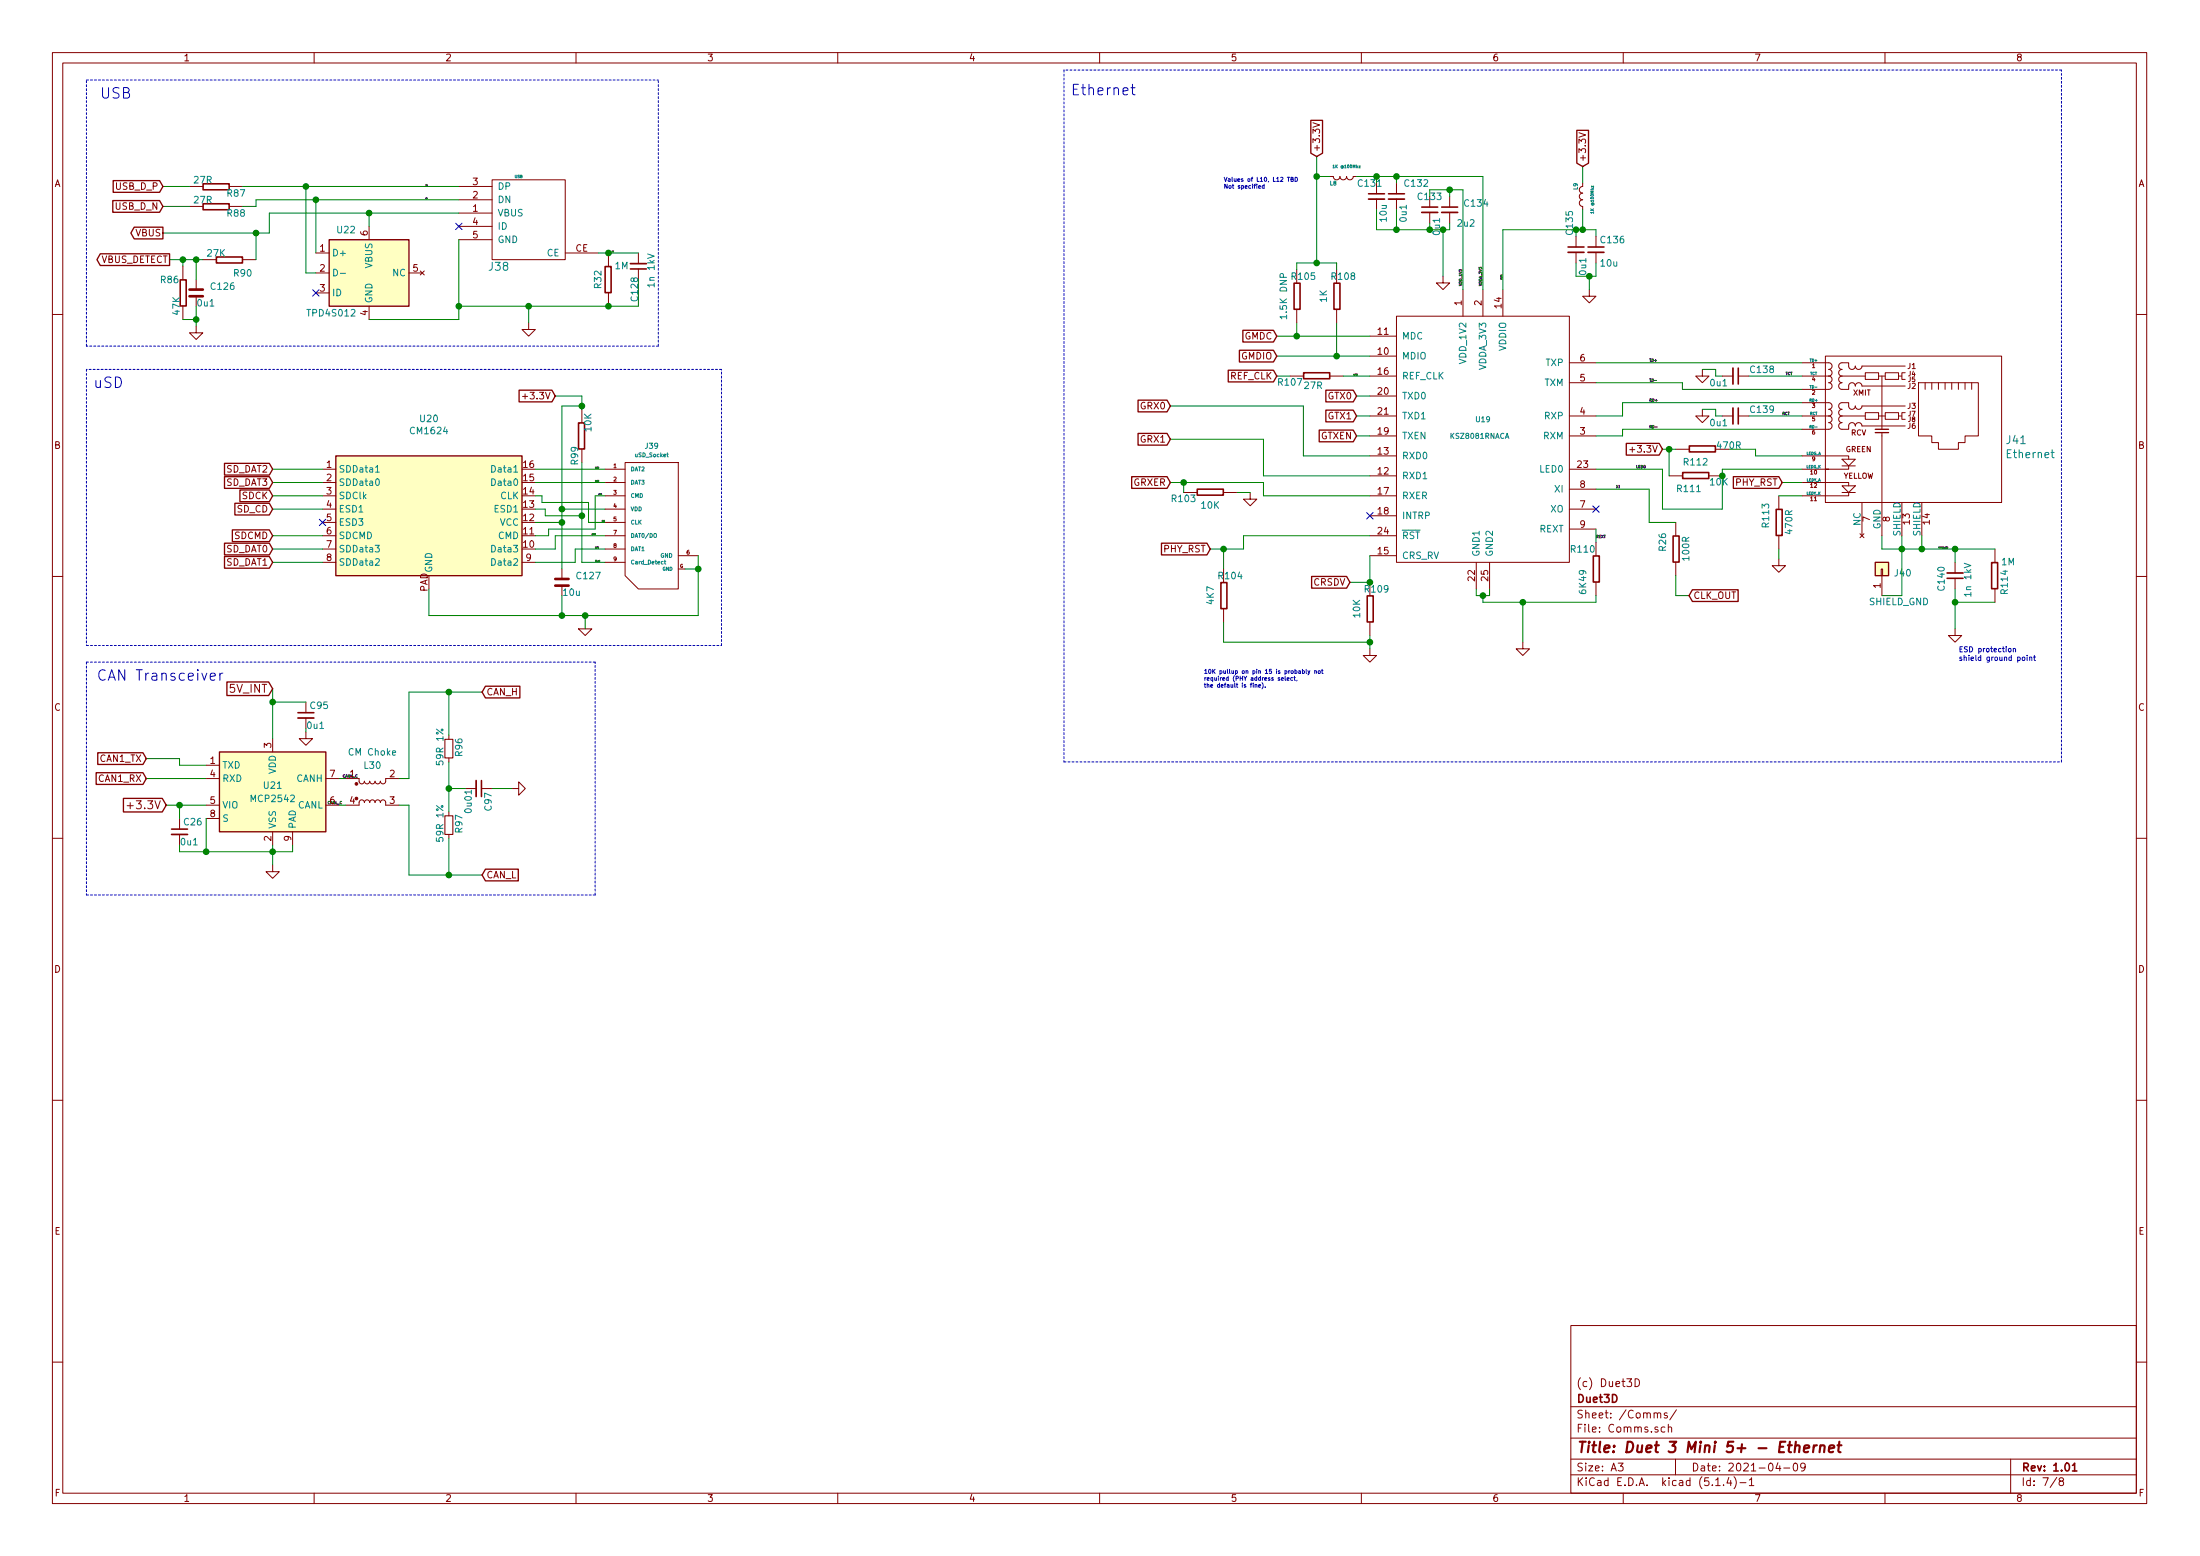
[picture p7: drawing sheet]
EESchema Schematic File Version 4
LIBS:Duet3_5+_Ethernet-cache
EELAYER 30 0
EELAYER END
$Descr A3 16535 11693
encoding utf-8
Sheet 7 8
Title "Duet 3 Mini 5+ - Ethernet"
Date "2021-04-09"
Rev "1.01"
Comp "Duet3D"
Comment1 "(c) Duet3D"
Comment2 ""
Comment3 ""
Comment4 ""
$EndDescr
$Comp
L Duet3:USBCONN-MicroB J38
U 1 1
P 4050 1650
F 0 "J38" H 3750 1300 60  0000 C CNN
F 1 "USB" H 3900 1975 20  0000 C CNN
F 2 "complib:uUSB_new" H 4050 1650 60  0001 C CNN
F 3 "" H 4050 1650 60  0001 C CNN
F 4 "10103594-0001LF" H 4050 1650 50  0001 C CNN "Part Number"
F 5 "" H 4050 1650 50  0001 C CNN "FD_PN"
	1    4050 1650
	1    0    0    -1  
$EndComp
Text Notes 750  750  0    79   ~ 0
USB
$Comp
L Duet3:R_SMALL R88
U 1 1
P 1625 1550
F 0 "R88" V 1675 1700 50  0000 C CNN
F 1 "27R" V 1575 1450 50  0000 C CNN
F 2 "Resistor_SMD:R_0402_1005Metric_Wbry" H 1625 1550 60  0001 C CNN
F 3 "" H 1625 1550 60  0001 C CNN
F 4 "RC0402FR-0727RL" H 1625 1550 50  0001 C CNN "Part Number"
F 5 "" H 1625 1550 50  0001 C CNN "FD_PN"
	1    1625 1550
	0    1    1    0   
$EndComp
$Comp
L Duet3:R_SMALL R87
U 1 1
P 1625 1400
F 0 "R87" V 1675 1550 50  0000 C CNN
F 1 "27R" V 1575 1300 50  0000 C CNN
F 2 "Resistor_SMD:R_0402_1005Metric_Wbry" H 1625 1400 60  0001 C CNN
F 3 "" H 1625 1400 60  0001 C CNN
F 4 "RC0402FR-0727RL" H 1625 1400 50  0001 C CNN "Part Number"
F 5 "" H 1625 1400 50  0001 C CNN "FD_PN"
	1    1625 1400
	0    1    1    0   
$EndComp
Text GLabel 1225 1750 0    50   Output ~ 0
VBUS
NoConn ~ 3450 1700
Text GLabel 1275 1950 0    50   Output ~ 0
VBUS_DETECT
$Comp
L Duet3:R_SMALL R90
U 1 1
P 1725 1950
F 0 "R90" V 1825 2050 50  0000 C CNN
F 1 "27K" V 1675 1850 50  0000 C CNN
F 2 "Resistor_SMD:R_0402_1005Metric_Wbry" H 1725 1950 60  0001 C CNN
F 3 "" H 1725 1950 60  0001 C CNN
F 4 "RK73H1ETTP2702F" H 1725 1950 50  0001 C CNN "Part Number"
F 5 "" H 1725 1950 50  0001 C CNN "FD_PN"
	1    1725 1950
	0    1    1    0   
$EndComp
$Comp
L Duet3:R_SMALL R86
U 1 1
P 1375 2200
F 0 "R86" H 1275 2300 50  0000 C CNN
F 1 "47K" V 1325 2100 50  0000 C CNN
F 2 "Resistor_SMD:R_0402_1005Metric_Wbry" H 1375 2200 60  0001 C CNN
F 3 "" H 1375 2200 60  0001 C CNN
F 4 "RMCF0402FT47K0" H 1375 2200 50  0001 C CNN "Part Number"
F 5 "" H 1375 2200 50  0001 C CNN "FD_PN"
	1    1375 2200
	1    0    0    -1  
$EndComp
$Comp
L Duet3:C_SMALL C126
U 1 1
P 1475 2200
F 0 "C126" H 1575 2250 50  0000 L CNN
F 1 "0u1" H 1475 2125 50  0000 L CNN
F 2 "Capacitor_SMD:C_0402_1005Metric_Wbry" H 1475 2200 60  0001 C CNN
F 3 "" H 1475 2200 60  0001 C CNN
F 4 "CL05A104KA5NNNC or similar" H 1475 2200 50  0001 C CNN "Part Number"
F 5 "" H 1475 2200 50  0001 C CNN "FD_PN"
	1    1475 2200
	1    0    0    -1  
$EndComp
Wire Wire Line
	4800 1900 4575 1900
Wire Notes Line
	4950 2600 650  2600
Wire Wire Line
	3450 1600 2775 1600
Wire Wire Line
	2025 1600 2025 1750
Wire Wire Line
	1225 1400 1425 1400
Wire Wire Line
	1225 1550 1425 1550
Wire Wire Line
	1925 1500 1925 1550
Wire Wire Line
	1925 1550 1825 1550
Wire Notes Line
	4950 2600 4950 600 
Wire Notes Line
	650  2600 650  600 
Wire Notes Line
	650  600  4950 600 
Wire Wire Line
	3450 2300 3450 1800
Wire Wire Line
	1475 2300 1475 2400
Wire Wire Line
	1475 2400 1375 2400
Connection ~ 1475 2400
Wire Wire Line
	1475 1950 1475 2100
Wire Wire Line
	1275 1950 1375 1950
Wire Wire Line
	1375 2000 1375 1950
Connection ~ 1475 1950
Connection ~ 1375 1950
Wire Wire Line
	1475 2400 1475 2450
Wire Wire Line
	1475 1950 1525 1950
Wire Wire Line
	1375 1950 1475 1950
Wire Wire Line
	1225 1750 1925 1750
Wire Wire Line
	1925 1950 1925 1750
Connection ~ 1925 1750
Wire Wire Line
	1925 1750 2025 1750
$Comp
L Duet3:RJ45+MAG J41
U 1 1
P 14200 3225
F 0 "J41" H 15077 3147 60  0000 L CNN
F 1 "Ethernet" H 15077 3041 60  0000 L CNN
F 2 "complib:RJ45+MAG" H 15078 2988 60  0001 L CNN
F 3 "" H 14200 3225 60  0000 C CNN
F 4 "HR911105A" H 14200 3225 50  0001 C CNN "Part Number"
	1    14200 3225
	1    0    0    -1  
$EndComp
Wire Wire Line
	13550 2925 12650 2925
Wire Wire Line
	12650 2925 12650 2875
Wire Wire Line
	12650 2875 12000 2875
$Comp
L Device:C_Small C138
U 1 1
P 13050 2825
F 0 "C138" V 13000 2925 50  0000 L CNN
F 1 "0u1" V 13100 2625 50  0000 L CNN
F 2 "Capacitor_SMD:C_0402_1005Metric_Wbry" H 13050 2825 60  0001 C CNN
F 3 "" H 13050 2825 60  0001 C CNN
F 4 "CL05A104KA5NNNC or similar" H 13050 2825 50  0001 C CNN "Part Number"
F 5 "" H 13050 2825 50  0001 C CNN "FD_PN"
	1    13050 2825
	0    1    1    0   
$EndComp
Wire Wire Line
	12800 2775 12900 2775
Wire Wire Line
	12900 2775 12900 2825
Wire Wire Line
	12900 2825 12950 2825
Wire Wire Line
	13150 2825 13550 2825
Wire Wire Line
	12200 3025 12200 3125
Wire Wire Line
	12200 3125 12000 3125
$Comp
L Device:C_Small C139
U 1 1
P 13050 3125
F 0 "C139" V 13000 3225 50  0000 L CNN
F 1 "0u1" V 13100 2925 50  0000 L CNN
F 2 "Capacitor_SMD:C_0402_1005Metric_Wbry" H 13050 3125 60  0001 C CNN
F 3 "" H 13050 3125 60  0001 C CNN
F 4 "CL05A104KA5NNNC or similar" H 13050 3125 50  0001 C CNN "Part Number"
F 5 "" H 13050 3125 50  0001 C CNN "FD_PN"
	1    13050 3125
	0    1    1    0   
$EndComp
Wire Wire Line
	12800 3075 12900 3075
Wire Wire Line
	12900 3075 12900 3125
Wire Wire Line
	12900 3125 12950 3125
Wire Wire Line
	12000 3275 12200 3275
Wire Wire Line
	12200 3275 12200 3225
$Comp
L Device:C_Small C140
U 1 1
P 14700 4325
F 0 "C140" V 14800 4250 50  0000 L CNN
F 1 "1n 1kV" V 14600 4225 50  0000 L CNN
F 2 "Capacitor_SMD:C_0805_2012Metric" H 14700 4325 60  0001 C CNN
F 3 "" H 14700 4325 60  0001 C CNN
F 4 "CC0805KRX7RCBB102" H 14700 4325 50  0001 C CNN "Part Number"
	1    14700 4325
	-1   0    0    1   
$EndComp
$Comp
L Duet3:R_SMALL R114
U 1 1
P 15000 4325
F 0 "R114" V 14925 4375 50  0000 C CNN
F 1 "1M" H 14900 4225 50  0000 C CNN
F 2 "Resistor_SMD:R_0805_2012Metric" H 15000 4325 60  0001 C CNN
F 3 "" H 15000 4325 60  0001 C CNN
F 4 "RMCF0805JT1M00" H 15000 4325 50  0001 C CNN "Part Number"
F 5 "" H 15000 4325 50  0001 C CNN "FD_PN"
	1    15000 4325
	-1   0    0    1   
$EndComp
Text Notes 14725 4975 0    39   ~ 0
ESD protection\nshield ground point\n
$Comp
L Connector_Generic:Conn_01x01 J40
U 1 1
P 14150 4275
F 0 "J40" V 14116 4187 50  0000 R CNN
F 1 "SHIELD_GND" V 13900 4375 50  0000 R CNN
F 2 "complib:2.8mm_Spade_terminal" H 14150 4275 50  0001 C CNN
F 3 "" H 14150 4275 50  0001 C CNN
F 4 "DNP - PC110D5" H 14150 4275 50  0001 C CNN "Part Number"
	1    14150 4275
	0    -1   -1   0   
$EndComp
Wire Wire Line
	14150 4025 14150 4125
Wire Wire Line
	14150 4125 14300 4125
Wire Wire Line
	14300 4125 14300 4025
Wire Wire Line
	14300 4125 14450 4125
Wire Wire Line
	14450 4125 14450 4025
Connection ~ 14300 4125
Wire Wire Line
	14450 4125 14700 4125
Wire Wire Line
	14700 4125 14700 4225
Connection ~ 14450 4125
Wire Wire Line
	14700 4125 15000 4125
Connection ~ 14700 4125
Wire Wire Line
	14700 4425 14700 4525
Wire Wire Line
	14700 4525 15000 4525
Connection ~ 14700 4525
Wire Wire Line
	14300 4125 14300 4475
Wire Wire Line
	14300 4475 14150 4475
Wire Wire Line
	13150 3125 13550 3125
$Comp
L Duet3:R_SMALL R112
U 1 1
P 12800 3375
F 0 "R112" V 12700 3425 50  0000 C CNN
F 1 "470R" V 12825 3175 50  0000 C CNN
F 2 "Resistor_SMD:R_0402_1005Metric_Wbry" H 12800 3375 60  0001 C CNN
F 3 "" H 12800 3375 60  0001 C CNN
F 4 "RK73H1ETTP4700F" H 12800 3375 50  0001 C CNN "Part Number"
F 5 "" H 12800 3375 50  0001 C CNN "FD_PN"
	1    12800 3375
	0    -1   -1   0   
$EndComp
Text GLabel 12500 3375 0    50   Input ~ 0
+3.3V
$Comp
L Duet3:R_SMALL R111
U 1 1
P 12750 3575
F 0 "R111" V 12650 3625 50  0000 C CNN
F 1 "10K" V 12700 3400 50  0000 C CNN
F 2 "Resistor_SMD:R_0402_1005Metric_Wbry" H 12750 3575 60  0001 C CNN
F 3 "" H 12750 3575 60  0001 C CNN
F 4 "RK73H1ETTP1002F" H 12750 3575 50  0001 C CNN "Part Number"
F 5 "" H 12750 3575 50  0001 C CNN "FD_PN"
	1    12750 3575
	0    -1   -1   0   
$EndComp
Wire Wire Line
	13200 3375 13000 3375
Wire Wire Line
	12500 3375 12550 3375
Wire Wire Line
	12950 3525 12950 3575
Wire Wire Line
	12550 3575 12550 3375
Connection ~ 12550 3375
Wire Wire Line
	12550 3375 12600 3375
Wire Wire Line
	12500 3825 12500 3525
Wire Wire Line
	12500 3525 12000 3525
$Comp
L Duet3:R_SMALL R110
U 1 1
P 12000 4275
F 0 "R110" H 11900 4425 50  0000 C CNN
F 1 "6K49" V 11900 4175 50  0000 C CNN
F 2 "Resistor_SMD:R_0402_1005Metric_Wbry" H 12000 4275 60  0001 C CNN
F 3 "" H 12000 4275 60  0001 C CNN
F 4 "RC0402FR-076K49L" H 12000 4275 50  0001 C CNN "Part Number"
F 5 "" H 12000 4275 50  0001 C CNN "FD_PN"
	1    12000 4275
	1    0    0    -1  
$EndComp
Wire Wire Line
	12000 3975 12000 4075
Wire Wire Line
	12000 4525 12000 4475
$Comp
L power:GND #PWR0100
U 1 1
P 10300 4875
F 0 "#PWR0100" H 10300 4875 30  0001 C CNN
F 1 "GND" H 10300 4805 30  0001 C CNN
F 2 "" H 10300 4875 60  0001 C CNN
F 3 "" H 10300 4875 60  0001 C CNN
	1    10300 4875
	1    0    0    -1  
$EndComp
Wire Wire Line
	12400 3925 12400 3675
Wire Wire Line
	12400 3675 12000 3675
Wire Wire Line
	11100 4425 11100 4475
Wire Wire Line
	11100 4475 11150 4475
Wire Wire Line
	11200 4475 11200 4425
Wire Wire Line
	11150 4475 11150 4525
Connection ~ 11150 4475
Wire Wire Line
	11150 4475 11200 4475
Text GLabel 10200 3275 0    50   Input ~ 0
GTXEN
Text GLabel 10200 2975 0    50   Input ~ 0
GTX0
Text GLabel 10200 3125 0    50   Input ~ 0
GTX1
Text GLabel 8800 3300 0    50   Input ~ 0
GRX1
Text GLabel 8800 3050 0    50   Input ~ 0
GRX0
Text GLabel 8800 3625 0    50   Input ~ 0
GRXER
Text GLabel 9600 2525 0    50   Input ~ 0
GMDC
Text GLabel 9600 2675 0    50   Input ~ 0
GMDIO
Text GLabel 9100 4125 0    50   Input ~ 0
PHY_RST
$Comp
L Duet3:R_SMALL R108
U 1 1
P 10050 2225
F 0 "R108" H 10100 2375 50  0000 C CNN
F 1 "1K" V 9950 2225 50  0000 C CNN
F 2 "Resistor_SMD:R_0402_1005Metric_Wbry" H 10050 2225 60  0001 C CNN
F 3 "" H 10050 2225 60  0001 C CNN
F 4 "RK73H1ETTP1001F" H 10050 2225 50  0001 C CNN "Part Number"
F 5 "" H 10050 2225 50  0001 C CNN "FD_PN"
	1    10050 2225
	1    0    0    -1  
$EndComp
$Comp
L Duet3:R_SMALL R105
U 1 1
P 9750 2225
F 0 "R105" H 9800 2375 50  0000 C CNN
F 1 "1.5K DNP" V 9650 2225 50  0000 C CNN
F 2 "Resistor_SMD:R_0402_1005Metric_Wbry" H 9750 2225 60  0001 C CNN
F 3 "" H 9750 2225 60  0001 C CNN
F 4 "DNP" H 9750 2225 50  0001 C CNN "Part Number"
F 5 "" H 9750 2225 50  0001 C CNN "FD_PN"
	1    9750 2225
	1    0    0    -1  
$EndComp
$Comp
L Duet3:R_SMALL R109
U 1 1
P 10300 4575
F 0 "R109" H 10350 4725 50  0000 C CNN
F 1 "10K" V 10200 4575 50  0000 C CNN
F 2 "Resistor_SMD:R_0402_1005Metric_Wbry" H 10300 4575 60  0001 C CNN
F 3 "" H 10300 4575 60  0001 C CNN
F 4 "RK73H1ETTP1002F" H 10300 4575 50  0001 C CNN "Part Number"
F 5 "" H 10300 4575 50  0001 C CNN "FD_PN"
	1    10300 4575
	1    0    0    -1  
$EndComp
Wire Wire Line
	10150 4375 10300 4375
Wire Wire Line
	10300 4375 10300 4175
Connection ~ 10300 4375
Wire Wire Line
	10300 4875 10300 4825
Wire Wire Line
	9350 4025 9350 4125
Wire Wire Line
	9350 4025 10300 4025
Wire Wire Line
	9800 3425 10300 3425
Wire Wire Line
	10300 3275 10200 3275
Wire Wire Line
	10300 3125 10200 3125
Wire Wire Line
	10300 2975 10200 2975
Wire Wire Line
	10300 2825 10100 2825
Wire Wire Line
	9600 2525 9750 2525
Wire Wire Line
	9750 2525 9750 2425
Wire Wire Line
	9750 2525 10300 2525
Connection ~ 9750 2525
Wire Wire Line
	10050 2425 10050 2675
Wire Wire Line
	10050 2675 10300 2675
Wire Wire Line
	10050 2675 9600 2675
Connection ~ 10050 2675
Text GLabel 9900 1175 1    50   Input ~ 0
+3.3V
Wire Wire Line
	9750 2025 9750 1975
Wire Wire Line
	9750 1975 9900 1975
Wire Wire Line
	9900 1975 9900 1325
Wire Wire Line
	10050 2025 10050 1975
Wire Wire Line
	10050 1975 9900 1975
Connection ~ 9900 1975
Wire Wire Line
	9200 4825 10300 4825
Connection ~ 10300 4825
Wire Wire Line
	10300 4825 10300 4775
Wire Wire Line
	11150 4525 11450 4525
Wire Wire Line
	11450 4825 11450 4525
Connection ~ 11450 4525
Wire Wire Line
	11450 4525 12000 4525
$Comp
L Duet3:L_MINI L?
U 1 1
P 10100 1325
AR Path="/50523307/5F14BBDF" Ref="L?"  Part="1" 
AR Path="/5B64A4E7/5F14BBDF" Ref="L8"  Part="1" 
F 0 "L8" H 10025 1275 30  0000 C CNN
F 1 "1K @100Mhz" H 10125 1400 22  0000 C CNN
F 2 "Inductor_SMD:L_0603_1608Metric" H 10100 1325 60  0001 C CNN
F 3 "" H 10100 1325 60  0001 C CNN
F 4 "BK1608HS102-T or PE-0603FB102ST or similar" H 10100 1325 50  0001 C CNN "Part Number"
F 5 "" H 10100 1325 50  0001 C CNN "FD_PN"
	1    10100 1325
	1    0    0    -1  
$EndComp
Wire Wire Line
	9900 1325 10000 1325
Connection ~ 9900 1325
Wire Wire Line
	9900 1325 9900 1175
$Comp
L Device:C_Small C132
U 1 1
P 10500 1475
F 0 "C132" H 10550 1575 50  0000 L CNN
F 1 "0u1" V 10550 1275 50  0000 L CNN
F 2 "Capacitor_SMD:C_0402_1005Metric_Wbry" H 10500 1475 60  0001 C CNN
F 3 "" H 10500 1475 60  0001 C CNN
F 4 "CL05A104KA5NNNC or similar" H 10500 1475 50  0001 C CNN "Part Number"
F 5 "" H 10500 1475 50  0001 C CNN "FD_PN"
	1    10500 1475
	1    0    0    -1  
$EndComp
$Comp
L Device:C_Small C133
U 1 1
P 10750 1575
F 0 "C133" H 10650 1675 50  0000 L CNN
F 1 "0u1" V 10800 1375 50  0000 L CNN
F 2 "Capacitor_SMD:C_0402_1005Metric_Wbry" H 10750 1575 60  0001 C CNN
F 3 "" H 10750 1575 60  0001 C CNN
F 4 "CL05A104KA5NNNC or similar" H 10750 1575 50  0001 C CNN "Part Number"
F 5 "" H 10750 1575 50  0001 C CNN "FD_PN"
	1    10750 1575
	1    0    0    -1  
$EndComp
$Comp
L Device:C_Small C134
U 1 1
P 10900 1575
F 0 "C134" H 11000 1625 50  0000 L CNN
F 1 "2u2" H 10950 1475 50  0000 L CNN
F 2 "Capacitor_SMD:C_0402_1005Metric_Wbry" H 10900 1575 60  0001 C CNN
F 3 "" H 10900 1575 60  0001 C CNN
F 4 "LMK105BJ225KV-F or similar 10v+" H 10900 1575 50  0001 C CNN "Part Number"
F 5 "" H 10900 1575 50  0001 C CNN "FD_PN"
	1    10900 1575
	1    0    0    -1  
$EndComp
$Comp
L Device:C_Small C?
U 1 1
P 12000 1875
AR Path="/50577A22/5F1E3237" Ref="C?"  Part="1" 
AR Path="/5B64A4E7/5F1E3237" Ref="C136"  Part="1" 
F 0 "C136" H 12025 1950 50  0000 L CNN
F 1 "10u" H 12025 1775 50  0000 L CNN
F 2 "Capacitor_SMD:C_0805_2012Metric" H 12000 1875 60  0001 C CNN
F 3 "" H 12000 1875 60  0001 C CNN
F 4 "e.g CL21A106KQCLRNC" H 12000 1875 50  0001 C CNN "Part Number"
F 5 "" H 12000 1875 50  0001 C CNN "FD_PN"
	1    12000 1875
	1    0    0    -1  
$EndComp
$Comp
L Device:C_Small C135
U 1 1
P 11850 1875
F 0 "C135" V 11800 1975 50  0000 L CNN
F 1 "0u1" V 11900 1675 50  0000 L CNN
F 2 "Capacitor_SMD:C_0402_1005Metric_Wbry" H 11850 1875 60  0001 C CNN
F 3 "" H 11850 1875 60  0001 C CNN
F 4 "CL05A104KA5NNNC or similar" H 11850 1875 50  0001 C CNN "Part Number"
F 5 "" H 11850 1875 50  0001 C CNN "FD_PN"
	1    11850 1875
	1    0    0    -1  
$EndComp
Wire Wire Line
	11850 1975 11850 2075
Wire Wire Line
	11850 2075 11950 2075
Wire Wire Line
	11950 2075 11950 2175
Wire Wire Line
	11950 2075 12000 2075
Wire Wire Line
	12000 2075 12000 1975
Connection ~ 11950 2075
Wire Wire Line
	12000 1775 12000 1725
Wire Wire Line
	12000 1725 11900 1725
Wire Wire Line
	11850 1725 11850 1775
Text GLabel 11900 1250 1    50   Input ~ 0
+3.3V
Wire Wire Line
	11900 1725 11900 1575
Connection ~ 11900 1725
Wire Wire Line
	11900 1725 11850 1725
Wire Wire Line
	11300 2175 11300 1725
Wire Wire Line
	11300 1725 11850 1725
Connection ~ 11850 1725
Wire Wire Line
	10200 1325 10350 1325
Wire Wire Line
	10500 1325 10500 1375
Connection ~ 10500 1325
Wire Wire Line
	10500 1575 10500 1725
Wire Wire Line
	11000 2175 11000 1425
Wire Wire Line
	11000 1425 10900 1425
Wire Wire Line
	10900 1425 10900 1475
Wire Wire Line
	10900 1425 10750 1425
Wire Wire Line
	10750 1425 10750 1475
Connection ~ 10900 1425
Wire Wire Line
	10900 1675 10900 1725
Wire Wire Line
	10900 1725 10850 1725
Wire Wire Line
	10750 1725 10750 1675
Connection ~ 10750 1725
Wire Wire Line
	10850 1725 10850 2075
Connection ~ 10850 1725
Wire Wire Line
	10850 1725 10750 1725
Wire Wire Line
	11150 1325 11150 2175
$Comp
L Device:C_Small C131
U 1 1
P 10350 1475
F 0 "C131" H 10200 1575 50  0000 L CNN
F 1 "10u" V 10400 1275 50  0000 L CNN
F 2 "Capacitor_SMD:C_0805_2012Metric" H 10350 1475 60  0001 C CNN
F 3 "" H 10350 1475 60  0001 C CNN
F 4 "e.g CL21A106KQCLRNC" H 10350 1475 50  0001 C CNN "Part Number"
F 5 "" H 10350 1475 50  0001 C CNN "FD_PN"
	1    10350 1475
	1    0    0    -1  
$EndComp
Wire Wire Line
	10350 1375 10350 1325
Connection ~ 10350 1325
Wire Wire Line
	10350 1325 10500 1325
Wire Wire Line
	10350 1575 10350 1725
Wire Wire Line
	10350 1725 10500 1725
Connection ~ 10500 1725
Wire Wire Line
	10500 1325 11150 1325
Wire Wire Line
	10500 1725 10750 1725
Wire Notes Line
	8000 525  8000 5725
Wire Notes Line
	8000 5725 15500 5725
Wire Notes Line
	15500 5725 15500 525 
Wire Notes Line
	15500 525  8000 525 
Text Notes 8050 725  0    79   ~ 0
Ethernet\n
Text Notes 9200 1425 0    31   ~ 0
Values of L10, L12 TBD\nNot specified
Text Label 12400 3225 0    20   ~ 0
RD-
Text Label 12400 3025 0    20   ~ 0
RD+
Text Label 12400 2875 0    20   ~ 0
TD-
Text Label 12400 2725 0    20   ~ 0
TD+
Text Label 12000 4050 0    20   ~ 0
REXT
Text Label 12150 3675 0    20   ~ 0
XI
Text Label 12300 3525 0    20   ~ 0
LED0
$Comp
L Duet3:R_SMALL R103
U 1 1
P 9100 3700
F 0 "R103" V 9050 3900 50  0000 C CNN
F 1 "10K" V 9000 3700 50  0000 C CNN
F 2 "Resistor_SMD:R_0402_1005Metric_Wbry" H 9100 3700 60  0001 C CNN
F 3 "" H 9100 3700 60  0001 C CNN
F 4 "RK73H1ETTP1002F" H 9100 3700 50  0001 C CNN "Part Number"
F 5 "" H 9100 3700 50  0001 C CNN "FD_PN"
	1    9100 3700
	0    -1   -1   0   
$EndComp
Wire Wire Line
	9500 3300 9500 3575
Wire Wire Line
	9500 3575 10300 3575
Wire Wire Line
	9800 3425 9800 3050
Wire Wire Line
	8800 3625 8900 3625
Wire Wire Line
	8900 3625 8900 3700
Wire Wire Line
	8900 3625 9500 3625
Wire Wire Line
	9500 3625 9500 3725
Wire Wire Line
	9500 3725 10300 3725
Connection ~ 8900 3625
Wire Wire Line
	9300 3700 9400 3700
$Comp
L Duet3:R_SMALL R107
U 1 1
P 9900 2825
F 0 "R107" V 9850 3025 50  0000 C CNN
F 1 "27R" V 9825 2850 50  0000 C CNN
F 2 "Resistor_SMD:R_0402_1005Metric_Wbry" H 9900 2825 60  0001 C CNN
F 3 "" H 9900 2825 60  0001 C CNN
F 4 "RC0402FR-0727RL" H 9900 2825 50  0001 C CNN "Part Number"
F 5 "" H 9900 2825 50  0001 C CNN "FD_PN"
	1    9900 2825
	0    -1   -1   0   
$EndComp
Wire Wire Line
	9700 2825 9600 2825
Text Label 11000 2150 1    20   ~ 0
VDD_1V2
Text Label 11150 2150 1    20   ~ 0
VDDA_3V3
$Comp
L power:GND #PWR0102
U 1 1
P 11450 4825
F 0 "#PWR0102" H 11450 4825 30  0001 C CNN
F 1 "GND" H 11450 4755 30  0001 C CNN
F 2 "" H 11450 4825 60  0001 C CNN
F 3 "" H 11450 4825 60  0001 C CNN
	1    11450 4825
	1    0    0    -1  
$EndComp
$Comp
L power:GND #PWR0106
U 1 1
P 14700 4725
F 0 "#PWR0106" H 14700 4725 30  0001 C CNN
F 1 "GND" H 14700 4655 30  0001 C CNN
F 2 "" H 14700 4725 60  0001 C CNN
F 3 "" H 14700 4725 60  0001 C CNN
	1    14700 4725
	1    0    0    -1  
$EndComp
$Comp
L power:GND #PWR0104
U 1 1
P 12800 2775
F 0 "#PWR0104" H 12800 2775 30  0001 C CNN
F 1 "GND" H 12800 2705 30  0001 C CNN
F 2 "" H 12800 2775 60  0001 C CNN
F 3 "" H 12800 2775 60  0001 C CNN
	1    12800 2775
	1    0    0    -1  
$EndComp
$Comp
L power:GND #PWR0105
U 1 1
P 12800 3075
F 0 "#PWR0105" H 12800 3075 30  0001 C CNN
F 1 "GND" H 12800 3005 30  0001 C CNN
F 2 "" H 12800 3075 60  0001 C CNN
F 3 "" H 12800 3075 60  0001 C CNN
	1    12800 3075
	1    0    0    -1  
$EndComp
$Comp
L power:GND #PWR0103
U 1 1
P 11950 2175
F 0 "#PWR0103" H 11950 2175 30  0001 C CNN
F 1 "GND" H 11950 2105 30  0001 C CNN
F 2 "" H 11950 2175 60  0001 C CNN
F 3 "" H 11950 2175 60  0001 C CNN
	1    11950 2175
	1    0    0    -1  
$EndComp
$Comp
L power:GND #PWR0101
U 1 1
P 10850 2075
F 0 "#PWR0101" H 10850 2075 30  0001 C CNN
F 1 "GND" H 10850 2005 30  0001 C CNN
F 2 "" H 10850 2075 60  0001 C CNN
F 3 "" H 10850 2075 60  0001 C CNN
	1    10850 2075
	1    0    0    -1  
$EndComp
$Comp
L power:GND #PWR099
U 1 1
P 9400 3700
F 0 "#PWR099" H 9400 3700 30  0001 C CNN
F 1 "GND" H 9400 3630 30  0001 C CNN
F 2 "" H 9400 3700 60  0001 C CNN
F 3 "" H 9400 3700 60  0001 C CNN
	1    9400 3700
	1    0    0    -1  
$EndComp
$Comp
L power:GND #PWR092
U 1 1
P 3975 2425
F 0 "#PWR092" H 3975 2425 30  0001 C CNN
F 1 "GND" H 3975 2355 30  0001 C CNN
F 2 "" H 3975 2425 60  0001 C CNN
F 3 "" H 3975 2425 60  0001 C CNN
	1    3975 2425
	1    0    0    -1  
$EndComp
Wire Wire Line
	3450 2300 3975 2300
Wire Wire Line
	3975 2300 4575 2300
Connection ~ 3975 2300
Wire Wire Line
	4800 2300 4800 2100
$Comp
L power:GND #PWR089
U 1 1
P 1475 2450
F 0 "#PWR089" H 1475 2450 30  0001 C CNN
F 1 "GND" H 1475 2380 30  0001 C CNN
F 2 "" H 1475 2450 60  0001 C CNN
F 3 "" H 1475 2450 60  0001 C CNN
	1    1475 2450
	1    0    0    -1  
$EndComp
$Comp
L Duet3:R_SMALL R?
U 1 1
P 4375 3275
AR Path="/5B64A4E7/5E4069F7/5E4272EE" Ref="R?"  Part="1" 
AR Path="/5B64A4E7/5E4272EE" Ref="R99"  Part="1" 
F 0 "R99" V 4425 3425 50  0000 C CNN
F 1 "10K" V 4325 3175 50  0000 C CNN
F 2 "Resistor_SMD:R_0402_1005Metric_Wbry" H 4375 3275 60  0001 C CNN
F 3 "" H 4375 3275 60  0001 C CNN
F 4 "RK73H1ETTP1002F" H 4375 3275 50  0001 C CNN "Part Number"
F 5 "" H 4375 3275 50  0001 C CNN "FD_PN"
	1    4375 3275
	-1   0    0    1   
$EndComp
Wire Wire Line
	4375 2975 4375 3050
Text GLabel 4175 2975 0    50   Input ~ 0
+3.3V
Wire Wire Line
	4175 2975 4375 2975
$Comp
L Duet3:C_SMALL C?
U 1 1
P 4225 4375
AR Path="/5B64A4E7/5E4069F7/5E42733A" Ref="C?"  Part="1" 
AR Path="/5B64A4E7/5E42733A" Ref="C127"  Part="1" 
F 0 "C127" H 4325 4425 50  0000 L CNN
F 1 "10u" H 4225 4300 50  0000 L CNN
F 2 "Capacitor_SMD:C_0805_2012Metric" H 4225 4375 60  0001 C CNN
F 3 "" H 4225 4375 60  0001 C CNN
F 4 "e.g CL21A106KQCLRNC" H 4225 4375 50  0001 C CNN "Part Number"
F 5 "" H 4225 4375 50  0001 C CNN "FD_PN"
	1    4225 4375
	1    0    0    -1  
$EndComp
$Comp
L Duet3:GND #PWR?
U 1 1
P 4400 4725
AR Path="/5B64A4E7/5E4069F7/5E427345" Ref="#PWR?"  Part="1" 
AR Path="/5B64A4E7/5E427345" Ref="#PWR090"  Part="1" 
F 0 "#PWR090" H 4400 4725 30  0001 C CNN
F 1 "GND" H 4400 4655 30  0001 C CNN
F 2 "" H 4400 4725 60  0001 C CNN
F 3 "" H 4400 4725 60  0001 C CNN
	1    4400 4725
	1    0    0    -1  
$EndComp
Wire Notes Line
	650  2775 650  4850
Text Notes 700  2925 0    79   ~ 0
uSD
Wire Wire Line
	12500 3825 12950 3825
Wire Wire Line
	12950 3825 12950 3575
Connection ~ 12950 3575
Wire Wire Line
	12000 2725 13550 2725
Wire Wire Line
	12200 3025 13550 3025
Wire Wire Line
	12200 3225 13550 3225
Wire Wire Line
	13200 3375 13200 3425
Wire Wire Line
	13200 3425 13550 3425
Wire Wire Line
	12950 3525 13550 3525
$Comp
L Duet3:R_SMALL R113
U 1 1
P 13375 3925
F 0 "R113" V 13275 3975 50  0000 C CNN
F 1 "470R" V 13450 3925 50  0000 C CNN
F 2 "Resistor_SMD:R_0402_1005Metric_Wbry" H 13375 3925 60  0001 C CNN
F 3 "" H 13375 3925 60  0001 C CNN
F 4 "RK73H1ETTP4700F" H 13375 3925 50  0001 C CNN "Part Number"
F 5 "" H 13375 3925 50  0001 C CNN "FD_PN"
	1    13375 3925
	1    0    0    -1  
$EndComp
Wire Wire Line
	13375 3725 13550 3725
Text Label 14575 4125 0    8    ~ 0
SHIELD_GND
Text Label 4475 3525 0    8    ~ 0
DAT2
Text Label 4475 3625 0    8    ~ 0
DAT3
Text Label 4500 3725 0    8    ~ 0
CMD
Text Label 4525 3925 0    8    ~ 0
CLK
Text Label 4450 4025 0    8    ~ 0
DAT0
Text Label 4475 4125 0    8    ~ 0
DAT1
Text Label 4475 4225 0    8    ~ 0
SD_cd
Text Label 10175 2825 0    8    ~ 0
refclk
Wire Wire Line
	9100 4125 9200 4125
Wire Wire Line
	9200 4125 9350 4125
Connection ~ 9200 4125
Text Notes 9050 5175 0    31   ~ 0
10K pullup on pin 15 is probably not\nrequired (PHY address select,\nthe default is fine).
Wire Wire Line
	9200 4675 9200 4825
Wire Wire Line
	9200 4275 9200 4125
$Comp
L Duet3:R_SMALL R104
U 1 1
P 9200 4475
F 0 "R104" H 9250 4625 50  0000 C CNN
F 1 "4K7" V 9100 4475 50  0000 C CNN
F 2 "Resistor_SMD:R_0402_1005Metric_Wbry" H 9200 4475 60  0001 C CNN
F 3 "" H 9200 4475 60  0001 C CNN
F 4 "RK73H1ETTP4701F" H 9200 4475 50  0001 C CNN "Part Number"
F 5 "" H 9200 4475 50  0001 C CNN "FD_PN"
	1    9200 4475
	1    0    0    -1  
$EndComp
$Comp
L Duet3:KSZ8081RNACA U19
U 1 1
P 11150 3325
F 0 "U19" H 11150 3500 39  0000 C CNN
F 1 "KSZ8081RNACA" H 11125 3375 39  0000 C CNN
F 2 "complib:KSZ8081RNA _QFN-24-1EP_4x4mm_P0.5mm_EP2.6x2.6mm" H 11150 3375 39  0001 C CNN
F 3 "" H 11150 3375 39  0001 C CNN
F 4 "KSZ8081RNACA" H 11150 3325 50  0001 C CNN "Part Number"
F 5 "" H 11150 3325 50  0001 C CNN "FD_PN"
	1    11150 3325
	1    0    0    -1  
$EndComp
NoConn ~ 10300 3875
NoConn ~ 12000 3825
Text GLabel 2050 3825 0    50   Input ~ 0
SD_CD
Text GLabel 1225 1550 0    50   Input ~ 0
USB_D_N
Text GLabel 1225 1400 0    50   Input ~ 0
USB_D_P
Text GLabel 9600 2825 0    50   Input ~ 0
REF_CLK
Text GLabel 12700 4475 2    50   Input ~ 0
CLK_OUT
Text GLabel 2050 4025 0    50   Input ~ 0
SDCMD
Text GLabel 2050 3725 0    50   Input ~ 0
SDCK
Text GLabel 10150 4375 0    50   Input ~ 0
CRSDV
Wire Wire Line
	14700 4525 14700 4725
Wire Wire Line
	13375 4200 13375 4125
Wire Wire Line
	13400 3625 13550 3625
$Comp
L Duet3:R_SMALL R32
U 1 1
P 4575 2100
F 0 "R32" V 4650 2100 50  0000 C CNN
F 1 "1M" H 4475 2000 50  0000 C CNN
F 2 "Resistor_SMD:R_0805_2012Metric" H 4575 2100 60  0001 C CNN
F 3 "" H 4575 2100 60  0001 C CNN
F 4 "RMCF0805JT1M00" H 4575 2100 50  0001 C CNN "Part Number"
F 5 "" H 4575 2100 50  0001 C CNN "FD_PN"
	1    4575 2100
	-1   0    0    1   
$EndComp
Connection ~ 4575 1900
Wire Wire Line
	4575 1900 4500 1900
Connection ~ 4575 2300
Wire Wire Line
	4575 2300 4800 2300
Wire Wire Line
	3975 2300 3975 2425
Text Label 4600 1900 0    8    ~ 0
CE
$Comp
L Power_Protection:CM1624 U20
U 1 1
P 3225 3825
F 0 "U20" H 3225 4506 50  0000 C CNN
F 1 "CM1624" H 3225 4415 50  0000 C CNN
F 2 "complib:UDFN-16-1EP_1.35x3.3_P0.4_Duet3D" H 3175 3175 50  0001 C CNN
F 3 "https://www.onsemi.com/pub/Collateral/CM1624-D.PDF" H 3375 2925 50  0001 C CNN
F 4 "CM1624−08DE" H 3225 3825 8   0001 C CNN "Part Number"
F 5 "" H 3225 3825 50  0001 C CNN "FD_PN"
	1    3225 3825
	1    0    0    -1  
$EndComp
Wire Notes Line
	5425 4850 5425 2775
Wire Notes Line
	650  4850 5425 4850
Wire Notes Line
	5425 2775 650  2775
Wire Wire Line
	4225 4475 4225 4625
Wire Wire Line
	4225 4625 4400 4625
Wire Wire Line
	4400 4725 4400 4625
Connection ~ 4400 4625
Wire Wire Line
	4400 4625 5250 4625
Wire Wire Line
	4225 4275 4225 3925
Connection ~ 4225 3925
Wire Wire Line
	4225 3925 4025 3925
Wire Wire Line
	4225 3925 4225 3825
Wire Wire Line
	4225 3050 4375 3050
Connection ~ 4375 3050
Wire Wire Line
	4375 3050 4375 3075
Wire Wire Line
	2050 3525 2425 3525
Wire Wire Line
	2425 3625 2050 3625
Wire Wire Line
	2425 3725 2050 3725
Wire Wire Line
	2050 3825 2425 3825
Wire Wire Line
	4025 3825 4100 3825
Wire Wire Line
	4100 3825 4100 3875
Wire Wire Line
	2050 4025 2425 4025
Wire Wire Line
	2050 4225 2425 4225
Wire Wire Line
	2050 4125 2425 4125
NoConn ~ 2425 3925
Wire Wire Line
	3225 4425 3225 4625
Wire Wire Line
	3225 4625 4225 4625
Connection ~ 4225 4625
Text GLabel 2050 4225 0    50   Input ~ 0
SD_DAT1
Text GLabel 2050 4125 0    50   Input ~ 0
SD_DAT0
Text GLabel 2050 3625 0    50   Input ~ 0
SD_DAT3
Text GLabel 2050 3525 0    50   Input ~ 0
SD_DAT2
Wire Wire Line
	5250 4625 5250 4275
$Comp
L Duet3:uSD_Socket J?
U 1 1
P 4850 3975
AR Path="/5B64A4E7/5E4069F7/5E4272DF" Ref="J?"  Part="1" 
AR Path="/5B64A4E7/5E4272DF" Ref="J39"  Part="1" 
F 0 "J39" H 4900 4601 40  0000 C CNN
F 1 "uSD_Socket" H 4900 4533 30  0000 C CNN
F 2 "complib:uSD_SKT" H 4900 4556 60  0001 C CNN
F 3 "" H 4850 3975 60  0000 C CNN
F 4 "693071020811" H 4850 3975 50  0001 C CNN "Part Number"
F 5 "" H 4850 3975 50  0001 C CNN "FD_PN"
	1    4850 3975
	1    0    0    -1  
$EndComp
Wire Wire Line
	5150 4275 5250 4275
Connection ~ 5250 4275
Wire Wire Line
	5250 4275 5250 4175
Wire Wire Line
	4375 4225 4550 4225
Wire Wire Line
	4375 3875 4100 3875
Wire Wire Line
	4375 3475 4375 3875
Connection ~ 4375 3875
Wire Wire Line
	4375 3875 4375 4225
Wire Wire Line
	4225 3825 4550 3825
Connection ~ 4225 3825
Wire Wire Line
	4225 3825 4225 3050
Wire Wire Line
	4550 3925 4425 3925
Wire Wire Line
	4425 3925 4425 3775
Wire Wire Line
	4425 3775 4075 3775
Wire Wire Line
	4075 3775 4075 3725
Wire Wire Line
	4075 3725 4025 3725
Wire Wire Line
	4550 3525 4025 3525
Wire Wire Line
	4025 3625 4550 3625
Wire Wire Line
	4025 4025 4125 4025
Wire Wire Line
	4475 3725 4550 3725
Wire Wire Line
	4125 4025 4125 3975
Wire Wire Line
	4125 3975 4475 3975
Wire Wire Line
	4475 3975 4475 3725
Wire Wire Line
	4550 4025 4175 4025
Wire Wire Line
	4175 4025 4175 4125
Wire Wire Line
	4175 4125 4025 4125
Wire Wire Line
	4025 4225 4325 4225
Wire Wire Line
	4325 4225 4325 4125
Wire Wire Line
	4325 4125 4550 4125
Text Label 13400 3125 0    20   ~ 0
RCT
Text Label 13425 2825 0    20   ~ 0
TCT
$Comp
L Duet3:R_SMALL R26
U 1 1
P 12600 4125
F 0 "R26" V 12500 4175 50  0000 C CNN
F 1 "100R" V 12675 4125 50  0000 C CNN
F 2 "Resistor_SMD:R_0402_1005Metric_Wbry" H 12600 4125 60  0001 C CNN
F 3 "" H 12600 4125 60  0001 C CNN
F 4 "" H 12600 4125 50  0001 C CNN "Part Number"
F 5 "" H 12600 4125 50  0001 C CNN "FD_PN"
	1    12600 4125
	1    0    0    -1  
$EndComp
Wire Wire Line
	12400 3925 12600 3925
Wire Wire Line
	12600 4325 12600 4475
Wire Wire Line
	12600 4475 12700 4475
$Comp
L Duet3:L_MINI L?
U 1 1
P 11900 1475
AR Path="/50523307/5EE4B2CB" Ref="L?"  Part="1" 
AR Path="/5B64A4E7/5EE4B2CB" Ref="L9"  Part="1" 
F 0 "L9" H 11825 1425 30  0000 C CNN
F 1 "1K @100Mhz" H 11925 1550 22  0000 C CNN
F 2 "Inductor_SMD:L_0603_1608Metric" H 11900 1475 60  0001 C CNN
F 3 "" H 11900 1475 60  0001 C CNN
F 4 "BK1608HS102-T or PE-0603FB102ST or similar" H 11900 1475 50  0001 C CNN "Part Number"
F 5 "" H 11900 1475 50  0001 C CNN "FD_PN"
	1    11900 1475
	0    1    1    0   
$EndComp
Wire Wire Line
	11900 1375 11900 1250
Text Label 11300 2100 1    8    ~ 0
VDDIO
Wire Wire Line
	8800 3300 9500 3300
Wire Wire Line
	8800 3050 9800 3050
$Comp
L Power_Protection:TPD4S012 U22
U 1 1
P 2775 2050
F 0 "U22" H 2525 2375 50  0000 L CNN
F 1 "TPD4S012" H 2300 1750 50  0000 L CNN
F 2 "Package_SON:USON-6_1.45x1_TI_DRY06mm" H 2775 2400 50  0001 C CNN
F 3 "https://www.ti.com/lit/ds/symlink/tpd4s012.pdf?HQS=TI-null-null-digikeymode-df-pf-null-wwe&ts=1597698420894" H 2575 2300 50  0001 C CNN
F 4 "TPD4S012DRYR" H 3219 1959 8   0001 L CNN "Part Number"
	1    2775 2050
	1    0    0    -1  
$EndComp
Wire Wire Line
	2775 1700 2775 1600
Connection ~ 2775 1600
Wire Wire Line
	2775 1600 2025 1600
Wire Wire Line
	2775 2400 3450 2400
Wire Wire Line
	3450 2400 3450 2300
Connection ~ 3450 2300
NoConn ~ 2375 2200
Text GLabel 1100 5700 0    50   Input ~ 0
CAN1_TX
Text GLabel 1100 5850 0    50   Input ~ 0
CAN1_RX
$Comp
L Duet3:MCP2542 U?
U 1 1
P 2050 5950
AR Path="/50523307/610C445B" Ref="U?"  Part="1" 
AR Path="/505779E3/610C445B" Ref="U?"  Part="1" 
AR Path="/5B64A4E7/610A7CDC/610C445B" Ref="U?"  Part="1" 
AR Path="/5B64A4E7/610C445B" Ref="U21"  Part="1" 
F 0 "U21" H 2050 6000 50  0000 C CNN
F 1 "MCP2542" H 2050 5900 50  0000 C CNN
F 2 "Package_DFN_QFN:DFN-8-1EP_3x2mm_P0.5mm_EP1.3x1.5mm" H 2050 5350 50  0001 C CNN
F 3 "https://www.digikey.co.uk/products/en/integrated-circuits-ics/interface-drivers-receivers-transceivers/710?k=MCP2542&k=&pkeyword=MCP2542&sv=0&pv7=2&sf=0&FV=ffe002c6%2C1f140000&quantity=&ColumnSort=0&page=1&pageSize=25" H 2050 5950 50  0001 C CNN
F 4 "MCP2542FDT-E/MNY" H 2050 5950 50  0001 C CNN "Part Number"
	1    2050 5950
	1    0    0    -1  
$EndComp
Wire Wire Line
	2050 6500 2050 6400
Text GLabel 2050 5175 0    60   Input ~ 0
5V_INT
Wire Wire Line
	2050 5550 2050 5275
Wire Wire Line
	1550 6050 1350 6050
Wire Wire Line
	1100 5850 1550 5850
Text GLabel 3625 6575 2    50   Input ~ 0
CAN_L
Text GLabel 3625 5200 2    50   Input ~ 0
CAN_H
$Comp
L Device:C_Small C?
U 1 1
P 2300 5375
AR Path="/50523307/610C4469" Ref="C?"  Part="1" 
AR Path="/505779E3/610C4469" Ref="C?"  Part="1" 
AR Path="/5B64A4E7/610A7CDC/610C4469" Ref="C?"  Part="1" 
AR Path="/5B64A4E7/610C4469" Ref="C95"  Part="1" 
F 0 "C95" H 2325 5450 50  0000 L CNN
F 1 "0u1" H 2300 5300 50  0000 L CNN
F 2 "Capacitor_SMD:C_0402_1005Metric_Wbry" H 2300 5375 60  0001 C CNN
F 3 "" H 2300 5375 60  0001 C CNN
F 4 "CL05A104KA5NNNC or similar" H 2300 5375 50  0001 C CNN "Part Number"
	1    2300 5375
	1    0    0    -1  
$EndComp
Wire Wire Line
	2300 5275 2050 5275
Connection ~ 2050 5275
Wire Wire Line
	2050 5275 2050 5175
Wire Wire Line
	2300 5500 2300 5475
$Comp
L Device:C_Small C?
U 1 1
P 1350 6250
AR Path="/50523307/610C4474" Ref="C?"  Part="1" 
AR Path="/505779E3/610C4474" Ref="C?"  Part="1" 
AR Path="/5B64A4E7/610A7CDC/610C4474" Ref="C?"  Part="1" 
AR Path="/5B64A4E7/610C4474" Ref="C26"  Part="1" 
F 0 "C26" H 1375 6325 50  0000 L CNN
F 1 "0u1" H 1350 6175 50  0000 L CNN
F 2 "Capacitor_SMD:C_0402_1005Metric_Wbry" H 1350 6250 60  0001 C CNN
F 3 "" H 1350 6250 60  0001 C CNN
F 4 "CL05A104KA5NNNC or similar" H 1350 6250 50  0001 C CNN "Part Number"
	1    1350 6250
	1    0    0    -1  
$EndComp
Wire Wire Line
	1350 6150 1350 6050
Connection ~ 1350 6050
Wire Wire Line
	1350 6050 1250 6050
Wire Wire Line
	1350 6350 1350 6400
Wire Wire Line
	1350 6400 1550 6400
Connection ~ 2050 6400
Wire Wire Line
	2050 6400 2050 6350
Wire Wire Line
	2550 5850 2600 5850
Wire Wire Line
	2550 6050 2600 6050
$Comp
L Duet3:L_Coupled_v2 L?
U 1 1
P 2800 5950
AR Path="/50523307/610C4484" Ref="L?"  Part="1" 
AR Path="/505779E3/610C4484" Ref="L?"  Part="1" 
AR Path="/5B64A4E7/610A7CDC/610C4484" Ref="L?"  Part="1" 
AR Path="/5B64A4E7/610C4484" Ref="L30"  Part="1" 
F 0 "L30" H 2800 6150 50  0000 C CNN
F 1 "CM Choke" H 2800 6250 50  0000 C CNN
F 2 "complib:Wurth_CM_Choke_744231121" H 2800 5950 50  0001 C CNN
F 3 "" V 2800 5350 39  0001 C CNN
F 4 "744231121 or SRF2012A-121YA" H 2800 5950 50  0001 C CNN "Part Number"
	1    2800 5950
	1    0    0    -1  
$EndComp
Wire Notes Line
	650  4975 650  6725
Wire Notes Line
	650  6725 4475 6725
Wire Notes Line
	4475 6725 4475 4975
Wire Notes Line
	4475 4975 650  4975
Text Notes 725  5125 0    79   ~ 0
CAN Transceiver
Text Label 2575 6050 2    20   ~ 0
CANL_C
Text Label 2575 5850 0    20   ~ 0
CANH_C
Wire Wire Line
	1550 6150 1550 6400
Connection ~ 1550 6400
Wire Wire Line
	1550 6400 2050 6400
Text GLabel 1250 6050 0    60   Input ~ 0
+3.3V
Wire Wire Line
	2200 6350 2200 6400
Wire Wire Line
	2200 6400 2050 6400
Wire Wire Line
	1550 5750 1350 5750
Wire Wire Line
	1350 5750 1350 5700
Wire Wire Line
	1350 5700 1100 5700
$Comp
L power:GND #PWR?
U 1 1
P 2050 6500
AR Path="/5B64A4E7/610A7CDC/610C449C" Ref="#PWR?"  Part="1" 
AR Path="/5B64A4E7/610C449C" Ref="#PWR062"  Part="1" 
F 0 "#PWR062" H 2050 6250 50  0001 C CNN
F 1 "GND" H 2050 6587 50  0001 C CNN
F 2 "" H 2050 6500 50  0001 C CNN
F 3 "" H 2050 6500 50  0001 C CNN
	1    2050 6500
	1    0    0    -1  
$EndComp
$Comp
L power:GND #PWR?
U 1 1
P 2300 5500
AR Path="/5B64A4E7/610A7CDC/610C44A2" Ref="#PWR?"  Part="1" 
AR Path="/5B64A4E7/610C44A2" Ref="#PWR064"  Part="1" 
F 0 "#PWR064" H 2300 5250 50  0001 C CNN
F 1 "GND" H 2300 5587 50  0001 C CNN
F 2 "" H 2300 5500 50  0001 C CNN
F 3 "" H 2300 5500 50  0001 C CNN
	1    2300 5500
	1    0    0    -1  
$EndComp
$Comp
L Device:R_Small R?
U 1 1
P 3375 5625
AR Path="/50577A22/610C44B0" Ref="R?"  Part="1" 
AR Path="/50656780/610C44B0" Ref="R?"  Part="1" 
AR Path="/505779E3/610C44B0" Ref="R?"  Part="1" 
AR Path="/5B64A4E7/610A7CDC/610C44B0" Ref="R?"  Part="1" 
AR Path="/5B64A4E7/610C44B0" Ref="R96"  Part="1" 
F 0 "R96" V 3450 5633 50  0000 C CNN
F 1 "59R 1%" V 3307 5637 50  0000 C CNN
F 2 "Resistor_SMD:R_0402_1005Metric_Wbry" H 3375 5625 60  0001 C CNN
F 3 "" H 3375 5625 60  0000 C CNN
F 4 "RK73H1ETTP59R0F" H 3375 5625 50  0001 C CNN "Part Number"
	1    3375 5625
	1    0    0    -1  
$EndComp
$Comp
L Device:R_Small R?
U 1 1
P 3375 6200
AR Path="/50577A22/610C44B7" Ref="R?"  Part="1" 
AR Path="/50656780/610C44B7" Ref="R?"  Part="1" 
AR Path="/505779E3/610C44B7" Ref="R?"  Part="1" 
AR Path="/5B64A4E7/610A7CDC/610C44B7" Ref="R?"  Part="1" 
AR Path="/5B64A4E7/610C44B7" Ref="R97"  Part="1" 
F 0 "R97" V 3450 6208 50  0000 C CNN
F 1 "59R 1%" V 3307 6212 50  0000 C CNN
F 2 "Resistor_SMD:R_0402_1005Metric_Wbry" H 3375 6200 60  0001 C CNN
F 3 "" H 3375 6200 60  0000 C CNN
F 4 "RK73H1ETTP59R0F" H 3375 6200 50  0001 C CNN "Part Number"
	1    3375 6200
	1    0    0    -1  
$EndComp
$Comp
L power:GND #PWR?
U 1 1
P 3850 5925
AR Path="/5B64A4E7/610A7CDC/610C44BD" Ref="#PWR?"  Part="1" 
AR Path="/5B64A4E7/610C44BD" Ref="#PWR065"  Part="1" 
F 0 "#PWR065" H 3850 5675 50  0001 C CNN
F 1 "GND" H 3850 6012 50  0001 C CNN
F 2 "" H 3850 5925 50  0001 C CNN
F 3 "" H 3850 5925 50  0001 C CNN
	1    3850 5925
	0    -1   -1   0   
$EndComp
Wire Wire Line
	3375 5925 3500 5925
Wire Wire Line
	3850 5925 3700 5925
Wire Wire Line
	3375 5725 3375 5925
Connection ~ 3375 5925
Wire Wire Line
	3375 5925 3375 6100
Wire Wire Line
	3000 5850 3075 5850
Wire Wire Line
	3075 5850 3075 5200
Wire Wire Line
	3000 6050 3075 6050
Wire Wire Line
	3075 6050 3075 6575
$Comp
L Device:C_Small C?
U 1 1
P 3600 5925
AR Path="/50577A22/610C44DD" Ref="C?"  Part="1" 
AR Path="/50656780/610C44DD" Ref="C?"  Part="1" 
AR Path="/505779E3/610C44DD" Ref="C?"  Part="1" 
AR Path="/5B64A4E7/610A7CDC/610C44DD" Ref="C?"  Part="1" 
AR Path="/5B64A4E7/610C44DD" Ref="C97"  Part="1" 
F 0 "C97" H 3625 6000 50  0000 L CNN
F 1 "0u01" H 3600 5850 50  0000 L CNN
F 2 "Capacitor_SMD:C_0402_1005Metric_Wbry" H 3600 5925 60  0001 C CNN
F 3 "" H 3600 5925 60  0000 C CNN
F 4 "TMK105B7103KV-F" H 3600 5925 50  0001 C CNN "Part Number"
	1    3600 5925
	0    1    1    0   
$EndComp
Wire Wire Line
	3075 5200 3375 5200
Wire Wire Line
	3075 6575 3375 6575
Wire Wire Line
	3375 5200 3375 5525
Connection ~ 3375 5200
Wire Wire Line
	3375 5200 3625 5200
Wire Wire Line
	3375 6300 3375 6575
Connection ~ 3375 6575
Wire Wire Line
	3375 6575 3625 6575
$Comp
L Device:C_Small C128
U 1 1
P 4800 2000
F 0 "C128" V 4825 2075 50  0000 L CNN
F 1 "1n 1kV" V 4700 1900 50  0000 L CNN
F 2 "Capacitor_SMD:C_0805_2012Metric" H 4800 2000 60  0001 C CNN
F 3 "" H 4800 2000 60  0001 C CNN
F 4 "CC0805KRX7RCBB102" H 4800 2000 50  0001 C CNN "Part Number"
F 5 "" H 4800 2000 50  0001 C CNN "FD_PN"
	1    4800 2000
	-1   0    0    1   
$EndComp
$Comp
L power:GND #PWR0122
U 1 1
P 13375 4200
F 0 "#PWR0122" H 13375 4200 30  0001 C CNN
F 1 "GND" H 13375 4130 30  0001 C CNN
F 2 "" H 13375 4200 60  0001 C CNN
F 3 "" H 13375 4200 60  0001 C CNN
	1    13375 4200
	1    0    0    -1  
$EndComp
Text GLabel 13400 3625 0    50   Input ~ 0
PHY_RST
Text Label 3200 1400 0    8    ~ 0
dp
Text Label 3200 1500 0    8    ~ 0
dn
Wire Wire Line
	1925 1500 2375 1500
Wire Wire Line
	1825 1400 2300 1400
Wire Wire Line
	2375 1900 2375 1500
Connection ~ 2375 1500
Wire Wire Line
	2375 1500 3450 1500
Wire Wire Line
	2375 2050 2300 2050
Wire Wire Line
	2300 2050 2300 1400
Connection ~ 2300 1400
Wire Wire Line
	2300 1400 3450 1400
$EndSCHEMATC
